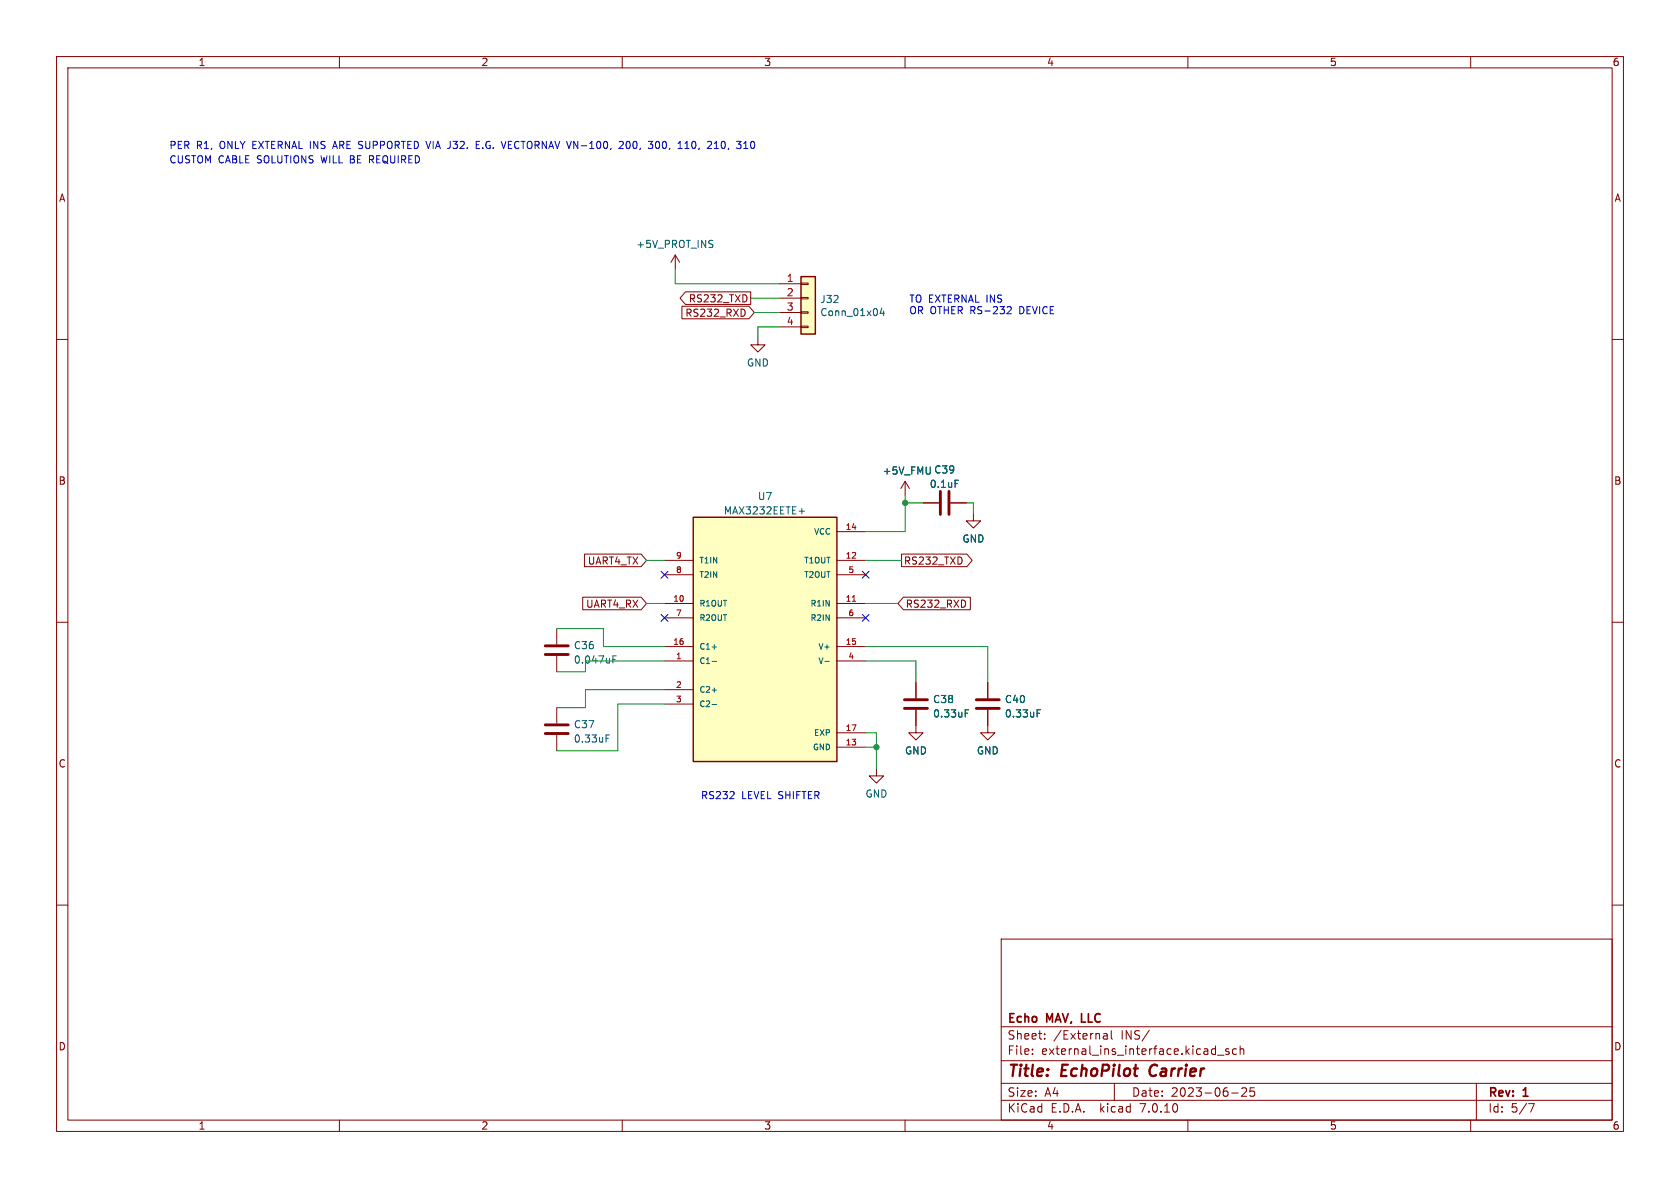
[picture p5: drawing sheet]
<svg xmlns="http://www.w3.org/2000/svg" width="297mm" height="210mm" viewBox="0 0 297 210" stroke-linecap="round" stroke-linejoin="round" font-family="sans-serif">
<g fill="none" stroke="#840000" stroke-width=".18">
<path d="M10 10h277v190h-277zM12 12h273v186h-273zM60 10v2M110 10v2M160 10v2M210 10v2M260 10v2M10 60h2M119.4 45.1l-.8 1.3M119.4 45.1v2.5M119.4 45.1l.7 1.3M120.6 54.1h11.8l.9 1.1-.9 1.2h-11.8z"/>
<path d="M121.2 51.6h11.5v2.2h-11.5l-1-1.1zM131.7 54.9v.7M134 59.7v1.3h1.3l-1.3 1.2-1.3-1.2h1.3M137.8 50.2h3.8M137.8 52.7h3.8M137.8 55.2h3.8M137.8 57.8h3.8M141.6 57.7h1.3v.2h-1.3zM141.6 55.1h1.3v.3h-1.3zM141.6 52.6h1.3v.2h-1.3zM141.6 50h1.3v.3h-1.3zM285 60h2"/>
<path d="M103.3 97.9h10l1 1.2-1 1.1h-10zM117.5 99.1h5.1M148 99.1h5M148 94h5M159.4 97.9h11.5l1 1.2-1 1.1h-11.5zM160 85.1l-.7 1.3M160 85.1v2.5M160 85.1l.8 1.3M163.2 88.9h2.8M168 88.9h2.8M172.1 90.8v1.3h1.3l-1.3 1.2-1.3-1.2h1.3M10 110h2"/>
<path d="M98.4 111.1v2.8M98.4 116v2.7M103 105.6h10.3l1 1.1-1 1.1h-10.3zM117.5 116.8h5.1M117.5 106.7h5.1M117.5 114.3h5.1M117.5 101.6h5.1M117.5 109.2h5.1M148 116.8h5M148 106.7h5M148 114.3h5M148 101.6h5"/>
<path d="M148 109.2h5M159.7 105.6h11.8v2.2h-11.8l-1-1.1zM170.6 106.4v.6M285 110h2M98.4 125.1v2.8M98.4 129.9v2.8M117.5 121.9h5.1M117.5 124.5h5.1M148 132.1h5M148 129.5h5M154.9 135.9v1.3h1.3l-1.3 1.2-1.2-1.2h1.2M161.9 125.5v4h1.3l-1.3 1.3-1.2-1.3h1.2"/>
<path d="M161.9 120.7v2.7M174.6 125.5v4h1.3l-1.3 1.3-1.2-1.3h1.2M174.6 120.7v2.7M10 160h2M285 160h2M177 166h108v32h-108zM60 198v2M110 198v2M160 198v2M177 194.5h108M177 191.5h108M177 187.5h108"/>
<path d="M177 181.5h108M182.5 186.3v.1M182.5 185.5v.1M184.7 183.6v.1M184.7 182.8v.1M195 183.5l.2 .2 .5-.1M195.1 182.8h.6v.9M195.7 183.1h-.5l-.2 .2M196.5 182.2v1.3l.2 .2M197 191.5v3M203.2 182.1l-1.3 2M210 198v2"/>
<path d="M215.2 186.5h1.2M217.2 185.5l-.3-.1-.2 .2v.2l.5 .2v.3h-.5M217.7 193.2h1.2M218.6 185.5l-.4-.1-.3 .3v.4l.1 .2h.6M219.2 185.5l.3-.1 .3 .1 .1 .9M219.2 184.9v1.5M219.5 192.4l.6-.1 .2 .1 .1 .3-.9 1.1h.9M221.7 192.3h-.7v.7l.2-.1h.5l.1 .3-.1 .5-.2 .1-.5-.1M260 198v2M261 191.5v6.5M270.2 195.1h1l-.6 1.5"/>
</g>
<path d="M203.5 188.5a1.27 1.27 0 0 0 0 1.6" fill="none" stroke="#840000" stroke-width=".4"/>
<path d="M191.2 179.2v1.5h.7" fill="none" stroke="#840000" stroke-width=".3"/>
<path d="M166.2 86.9v4M167.8 86.9v4M96.4 115.7h4.1M96.4 114.2h4.1M96.4 129.7h4.1M96.4 128.1h4.1M159.9 123.7h4.1M159.9 125.2h4.1M172.6 123.7h4.1M172.6 125.2h4.1" fill="none" stroke="#840000" stroke-width=".51"/>
<g fill="none" stroke="#006464" stroke-width=".18">
<path d="M125.9 42.5l.1 .1M125.9 43.2l.1 .2-.1 .3M155.9 54.5l-.3 .9h.8M156.2 55v.8M141.3 90.4h.9M168.8 84.9h.7M108.4 116.6h.4M108.4 115.9h.6M125.9 116.9h.8M125.9 114.4h.8M145.8 116.9h.8M107.1 130.5h.5"/>
<path d="M107.1 129.9h.6M125.9 122h.8M125.9 124.5h.8M170.6 126.1h.5M170.6 125.5h.6M183.3 126.1h.5M183.3 125.5h.6"/>
</g>
<g fill="#ffffc2" stroke="#ffffc2" stroke-width=".18">
<path d="M141.6 48.9h2.5v10.2h-2.5z"/>
<path d="M122.6 91.4h25.4v43.2h-25.4z"/>
</g>
<path d="M141.6 48.9h2.5v10.2h-2.5zM122.6 91.4h25.4v43.2h-25.4z" fill="none" stroke="#840000" stroke-width=".25"/>
<path d="M150.7 106.3h.6" fill="none" stroke="#a90000" stroke-width=".18"/>
<g fill="none" stroke="#0000c2" stroke-width=".18">
<path d="M58.9 25.9h.6M59.2 25l-.4 1.3M84.2 25.6h.4M84.2 26.3h.6M84.2 25h.6M109.5 25.1l.5-.1 .2 .3-.8 1h.8M111.1 25a.68 .68 0 0 0-.4 .6 .68 .68 0 0 0 .4 .7M116.4 25h-.1a.68 .68 0 0 0-.4 .6 .68 .68 0 0 0 .4 .7l.1-.1M121.1 26.3h.7M121.1 25.3l.3-.3v1.3M126.3 26.3h.7M126.3 25.3l.3-.3v1.3"/>
<path d="M131.5 26.3h.7M131.6 25.3l.2-.3v1.3M178.1 54.3l.4-.1 .3 .4-.8 .9h.8M129 141.2h.8M129.7 140v.5"/>
</g>
<g fill="none" stroke="#009600" stroke-width=".18">
<path d="M119.4 47.6v2.6h18.4M132.7 52.7h5.1M133.3 55.2h4.5M137.8 57.8h-3.8v1.9M114.3 99.1h3.2M153 99.1h6.4M160 87.6v6.4h-7M160 88.9h3.2M170.8 88.9h1.3v1.9M98.4 111.1h8.3v3.2h10.8M114.3 106.7h3.2M117.5 116.8h-14v1.9h-5.1"/>
<path d="M153 106.7h5.7M153 116.8h8.9v3.9M153 114.3h21.6v6.4M117.5 121.9h-14v3.2h-5.1M117.5 124.5h-8.3v8.2h-10.8M153 129.5h1.9v6.4M153 132.1h1.9"/>
</g>
<path d="M116.9 101l1.2 1.2M116.9 108.6l1.2 1.2M118.1 101l-1.2 1.2M118.1 108.6l-1.2 1.2M152.4 108.6l1.2 1.2M152.4 101l1.2 1.2M153.6 108.6l-1.2 1.2M153.6 101l-1.2 1.2" fill="none" stroke="#000084" stroke-width=".18"/>
<g fill="#009600" stroke="#009600" stroke-width=".18">
<circle cx="154.9" cy="132.1" r=".46"/>
<circle cx="160" cy="88.9" r=".46"/>
</g>
<g font-size="2.8" fill="#840000">
<text x="178" y="190.9">Title:</text>
<text x="187.7" y="190.9">EchoPilot</text>
<text x="204.1" y="190.9">Carrier</text>
</g>
<g font-size="2.1" fill="#840000">
<text x="178" y="184">Sheet:</text>
<text x="178" y="181.2">Echo</text>
<text x="185.1" y="181.2">MAV,</text>
<text x="186.2" y="184">/External</text>
<text x="191.8" y="181.2">LLC</text>
<text x="198.2" y="184">INS/</text>
<text x="178" y="186.7">File:</text>
<text x="184.1" y="186.7">external_ins_interface.kicad_sch</text>
<text x="178" y="196.9">KiCad</text>
<text x="178" y="194.1">Size:</text>
<text x="184.7" y="194.1">A4</text>
<text x="185.7" y="196.9">E.D.A.</text>
<text x="194.6" y="196.9">kicad</text>
<text x="200" y="194.1">Date:</text>
<text x="201.8" y="196.9">7.0.10</text>
<text x="207" y="194.1">2023-06-25</text>
<text x="263" y="194.3">Rev:</text>
<text x="263" y="196.9">Id:</text>
<text x="267.1" y="196.9">5/7</text>
<text x="269.4" y="194.3">1</text>
</g>
<g font-size="1.8" fill="#840000">
<text x="35" y="11.9">1</text>
<text x="85" y="11.9">2</text>
<text x="135" y="11.9">3</text>
<text x="185" y="11.9">4</text>
<text x="235" y="11.9">5</text>
<text x="285" y="11.9">6</text>
<text x="10.3" y="35.9">A</text>
<text x="285.3" y="35.9">A</text>
<text x="121.7" y="53.7">RS232_TXD</text>
<text x="121.1" y="56.2">RS232_RXD</text>
<text x="10.3" y="85.9">B</text>
<text x="285.3" y="85.9">B</text>
<text x="103.8" y="100">UART4_TX</text>
<text x="159.7" y="100">RS232_TXD</text>
<text x="103.5" y="107.6">UART4_RX</text>
<text x="160" y="107.6">RS232_RXD</text>
<text x="10.3" y="135.9">C</text>
<text x="285.3" y="135.9">C</text>
<text x="10.3" y="185.9">D</text>
<text x="285.3" y="185.9">D</text>
<text x="35" y="199.9">1</text>
<text x="85" y="199.9">2</text>
<text x="135" y="199.9">3</text>
<text x="185" y="199.9">4</text>
<text x="235" y="199.9">5</text>
<text x="285" y="199.9">6</text>
</g>
<g font-size="1.8" fill="#0000c2">
<text x="29.8" y="26.4">PER R1,</text>
<text x="29.8" y="29">CUSTOM CABLE SOLUTIONS</text>
<text x="39" y="26.4">ONLY EXTERNAL INS</text>
<text x="57.1" y="29">WILL BE REQUIRED</text>
<text x="59.6" y="26.4">ARE SUPPORTED VIA J32.</text>
<text x="85.6" y="26.4">E.G.</text>
<text x="90.4" y="26.4">VECTORNAV VN-100,</text>
<text x="111.6" y="26.4">200,</text>
<text x="117" y="26.4">300,</text>
<text x="122.4" y="26.4">110,</text>
<text x="127.8" y="26.4">210,</text>
<text x="133.2" y="26.4">310</text>
<text x="160.7" y="53.6">TO EXTERNAL INS</text>
<text x="160.7" y="55.6">OR OTHER RS-232</text>
<text x="180.5" y="55.6">DEVICE</text>
<text x="123.8" y="141.4">RS232</text>
<text x="131.1" y="141.4">LEVEL SHIFTER</text>
</g>
<g font-size="1.8" fill="#006464">
<text x="112.4" y="44">+5V_PROT_INS</text>
<text x="144.9" y="53.8">J32</text>
<text x="144.9" y="56.1">Conn_01x04</text>
<text x="131.9" y="65">GND</text>
<text x="133.9" y="88.6">U7</text>
<text x="155.9" y="84.1">+5V_FMU C39</text>
<text x="164.3" y="86.4">0.1uF</text>
<text x="127.9" y="91.1">MAX3232EETE+</text>
<text x="170" y="96.1">GND</text>
<text x="101.4" y="115">C36</text>
<text x="101.4" y="117.5">0.047uF</text>
<text x="164.9" y="124.5">C38</text>
<text x="177.6" y="124.5">C40</text>
<text x="101.4" y="131.5">0.33uF</text>
<text x="101.4" y="128.9">C37</text>
<text x="164.9" y="127">0.33uF</text>
<text x="177.6" y="127">0.33uF</text>
<text x="159.9" y="133.6">GND</text>
<text x="172.6" y="133.6">GND</text>
<text x="152.9" y="141.2">GND</text>
</g>
<g font-size="1.8" fill="#a90000">
<text x="139" y="49.9">1</text>
<text x="139" y="52.5">2</text>
<text x="139" y="55">3</text>
<text x="139" y="57.5">4</text>
</g>
<g font-size="1.4" fill="#006464">
<text x="143.8" y="94.7">VCC</text>
<text x="123.6" y="99.8">T1IN</text>
<text x="142" y="99.8">T1OUT</text>
<text x="123.6" y="107.4">R1OUT</text>
<text x="123.6" y="102.3">T2IN</text>
<text x="142" y="102.3">T2OUT</text>
<text x="143.2" y="107.4">R1IN</text>
<text x="123.6" y="110">R2OUT</text>
<text x="143.2" y="110">R2IN</text>
<text x="123.6" y="117.6">C1-</text>
<text x="123.6" y="115">C1+</text>
<text x="144.6" y="115">V+</text>
<text x="144.6" y="117.6">V-</text>
<text x="123.6" y="122.7">C2+</text>
<text x="123.6" y="125.2">C2-</text>
<text x="143.8" y="130.3">EXP</text>
<text x="143.6" y="132.8">GND</text>
</g>
<g font-size="1.4" fill="#a90000">
<text x="149.4" y="93.7">14</text>
<text x="119.4" y="101.3">8</text>
<text x="119.4" y="98.8">9</text>
<text x="149.4" y="98.8">12</text>
<text x="149.9" y="101.3">5</text>
<text x="118.9" y="106.4">10</text>
<text x="149.4" y="106.4">11</text>
<text x="119.4" y="109">7</text>
<text x="149.9" y="109">6</text>
<text x="118.9" y="114">16</text>
<text x="119.4" y="116.6">1</text>
<text x="149.4" y="114">15</text>
<text x="149.9" y="116.6">4</text>
<text x="119.4" y="121.7">2</text>
<text x="119.4" y="124.2">3</text>
<text x="149.4" y="131.8">13</text>
<text x="149.4" y="129.3">17</text>
</g>
</svg>
